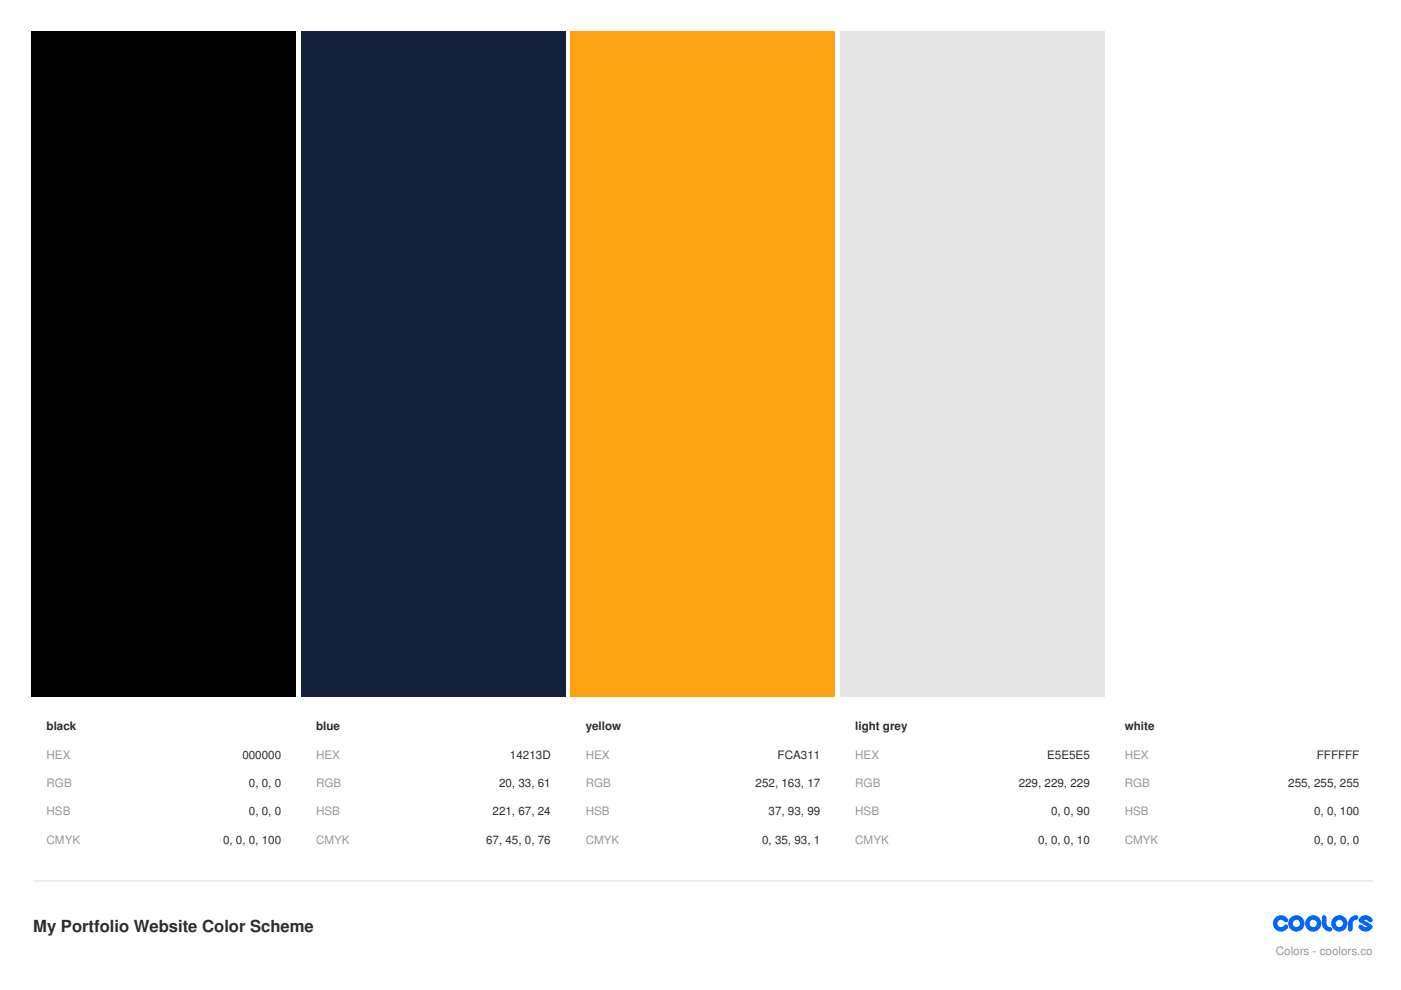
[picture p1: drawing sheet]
<svg xmlns="http://www.w3.org/2000/svg" width="297mm" height="210mm" viewBox="0 0 297 210" stroke-linecap="round" stroke-linejoin="round" font-family="sans-serif">
<path d="M6.7 6.7h56.1v173.9h-56.1z" fill="#000"/>
<path d="M6.3 147.8h56.8v33.2h-56.8z" fill="#fff"/>
<path d="M63.9 6.7h56v173.9h-56z" fill="#14213d"/>
<path d="M63.5 147.8h56.8v33.2h-56.8z" fill="#fff"/>
<path d="M121 6.7h56.1v173.9h-56.1z" fill="#fca311"/>
<path d="M120.6 147.8h56.8v33.2h-56.8z" fill="#fff"/>
<path d="M178.2 6.7h56v173.9h-56z" fill="#e5e5e5"/>
<g fill="#fff">
<path d="M177.8 147.8h56.8v33.2h-56.8z"/>
<path d="M235.3 6.7h56.1v173.9h-56.1z"/>
<path d="M234.9 147.8h56.8v33.2h-56.8z"/>
</g>
<path d="M7.1 186.8h283.9" fill="none" stroke="#ececec" stroke-width=".35"/>
<g fill="#06f">
<path d="M270.4 194.6a1.72 1.72 0 0 1 2.6 .2 .52 .52 0 0 1-.2 .8 .52 .52 0 0 1-.7-.4 .77 .77 0 0 0-1.1 .1 .77 .77 0 0 0 .2 1.1 .77 .77 0 0 0 1-.2 .48 .48 0 0 1 .7-.1 .48 .48 0 0 1 .1 .7 1.73 1.73 0 0 1-2.5 .3 1.73 1.73 0 0 1-.1-2.5z"/>
<path d="M280.5 194.1h.4l.3 .3v1.4a.77 .77 0 0 0 .8 .8 .48 .48 0 0 1 .5 .4 .48 .48 0 0 1-.5 .5 1.73 1.73 0 0 1-1.7-1.7v-1.3z"/>
<path d="M286.3 194.6l.8-.5h.4a.48 .48 0 0 1 .5 .4 .48 .48 0 0 1-.5 .5 .77 .77 0 0 0-.7 .8v1.2a.48 .48 0 0 1-.5 .5 .48 .48 0 0 1-.5-.5 2.69 2.69 0 0 1 .5-2.4z"/>
<path d="M288.4 194.5a1.72 1.72 0 0 1 2.6 .3 .52 .52 0 0 1-.3 .7 .52 .52 0 0 1-.7-.3l-.5-.2-.3 .1 1.6 1 .2 .2v.5a1.69 1.69 0 0 1-3-.3 .48 .48 0 0 1 .3-.5 .48 .48 0 0 1 .6 .2l.4 .3h.6l-1.8-1.2v-.5z"/>
<path d="M273.1 195.8a1.75 1.75 0 0 0 3.5 0 1.75 1.75 0 0 0-3.5 0zM274.1 195.8a.77 .77 0 0 1 1.5 0 .77 .77 0 0 1-1.5 0z"/>
<path d="M276.7 195.8a1.75 1.75 0 0 0 3.5 0 1.75 1.75 0 0 0-3.5 0zM277.7 195.8a.77 .77 0 0 1 1.5 0 .77 .77 0 0 1-1.5 0z"/>
<path d="M282.2 195.8a1.75 1.75 0 0 0 3.5 0 1.75 1.75 0 0 0-3.5 0zM283.2 195.8a.77 .77 0 0 1 1.5 0 .77 .77 0 0 1-1.5 0z"/>
</g>
<text font-size="3.5" fill="#2d2d2f" x="7.1" y="197.6">My Portfolio Website Color Scheme</text>
<g font-size="2.5" fill="#2d2d2f">
<text x="9.9" y="154.9">black</text>
<text x="67" y="154.9">blue</text>
<text x="124.2" y="154.9">yellow</text>
<text x="181.3" y="154.9">light grey</text>
<text x="238.5" y="154.9">white</text>
<text x="51.4" y="160.9">000000</text>
<text x="108.1" y="160.9">14213D</text>
<text x="164.9" y="160.9">FCA311</text>
<text x="222" y="160.9">E5E5E5</text>
<text x="279.2" y="160.9">FFFFFF</text>
<text x="52.8" y="166.9">0, 0, 0</text>
<text x="105.8" y="166.9">20, 33, 61</text>
<text x="160.2" y="166.9">252, 163, 17</text>
<text x="216" y="166.9">229, 229, 229</text>
<text x="273.1" y="166.9">255, 255, 255</text>
<text x="52.8" y="172.9">0, 0, 0</text>
<text x="104.4" y="172.9">221, 67, 24</text>
<text x="163" y="172.9">37, 93, 99</text>
<text x="222.8" y="172.9">0, 0, 90</text>
<text x="278.6" y="172.9">0, 0, 100</text>
<text x="47.3" y="178.9">0, 0, 0, 100</text>
<text x="103.1" y="178.9">67, 45, 0, 76</text>
<text x="161.6" y="178.9">0, 35, 93, 1</text>
<text x="220.1" y="178.9">0, 0, 0, 10</text>
<text x="278.6" y="178.9">0, 0, 0, 0</text>
</g>
<g font-size="2.5" fill="#97969c">
<text x="9.9" y="160.9">HEX</text>
<text x="67" y="160.9">HEX</text>
<text x="124.2" y="160.9">HEX</text>
<text x="181.3" y="160.9">HEX</text>
<text x="238.5" y="160.9">HEX</text>
<text x="9.9" y="166.9">RGB</text>
<text x="67" y="166.9">RGB</text>
<text x="124.2" y="166.9">RGB</text>
<text x="181.3" y="166.9">RGB</text>
<text x="238.5" y="166.9">RGB</text>
<text x="9.9" y="172.9">HSB</text>
<text x="67" y="172.9">HSB</text>
<text x="124.2" y="172.9">HSB</text>
<text x="181.3" y="172.9">HSB</text>
<text x="238.5" y="172.9">HSB</text>
<text x="9.9" y="178.9">CMYK</text>
<text x="67" y="178.9">CMYK</text>
<text x="124.2" y="178.9">CMYK</text>
<text x="181.3" y="178.9">CMYK</text>
<text x="238.5" y="178.9">CMYK</text>
<text x="270.5" y="202.5">Colors - coolors.co</text>
</g>
</svg>
